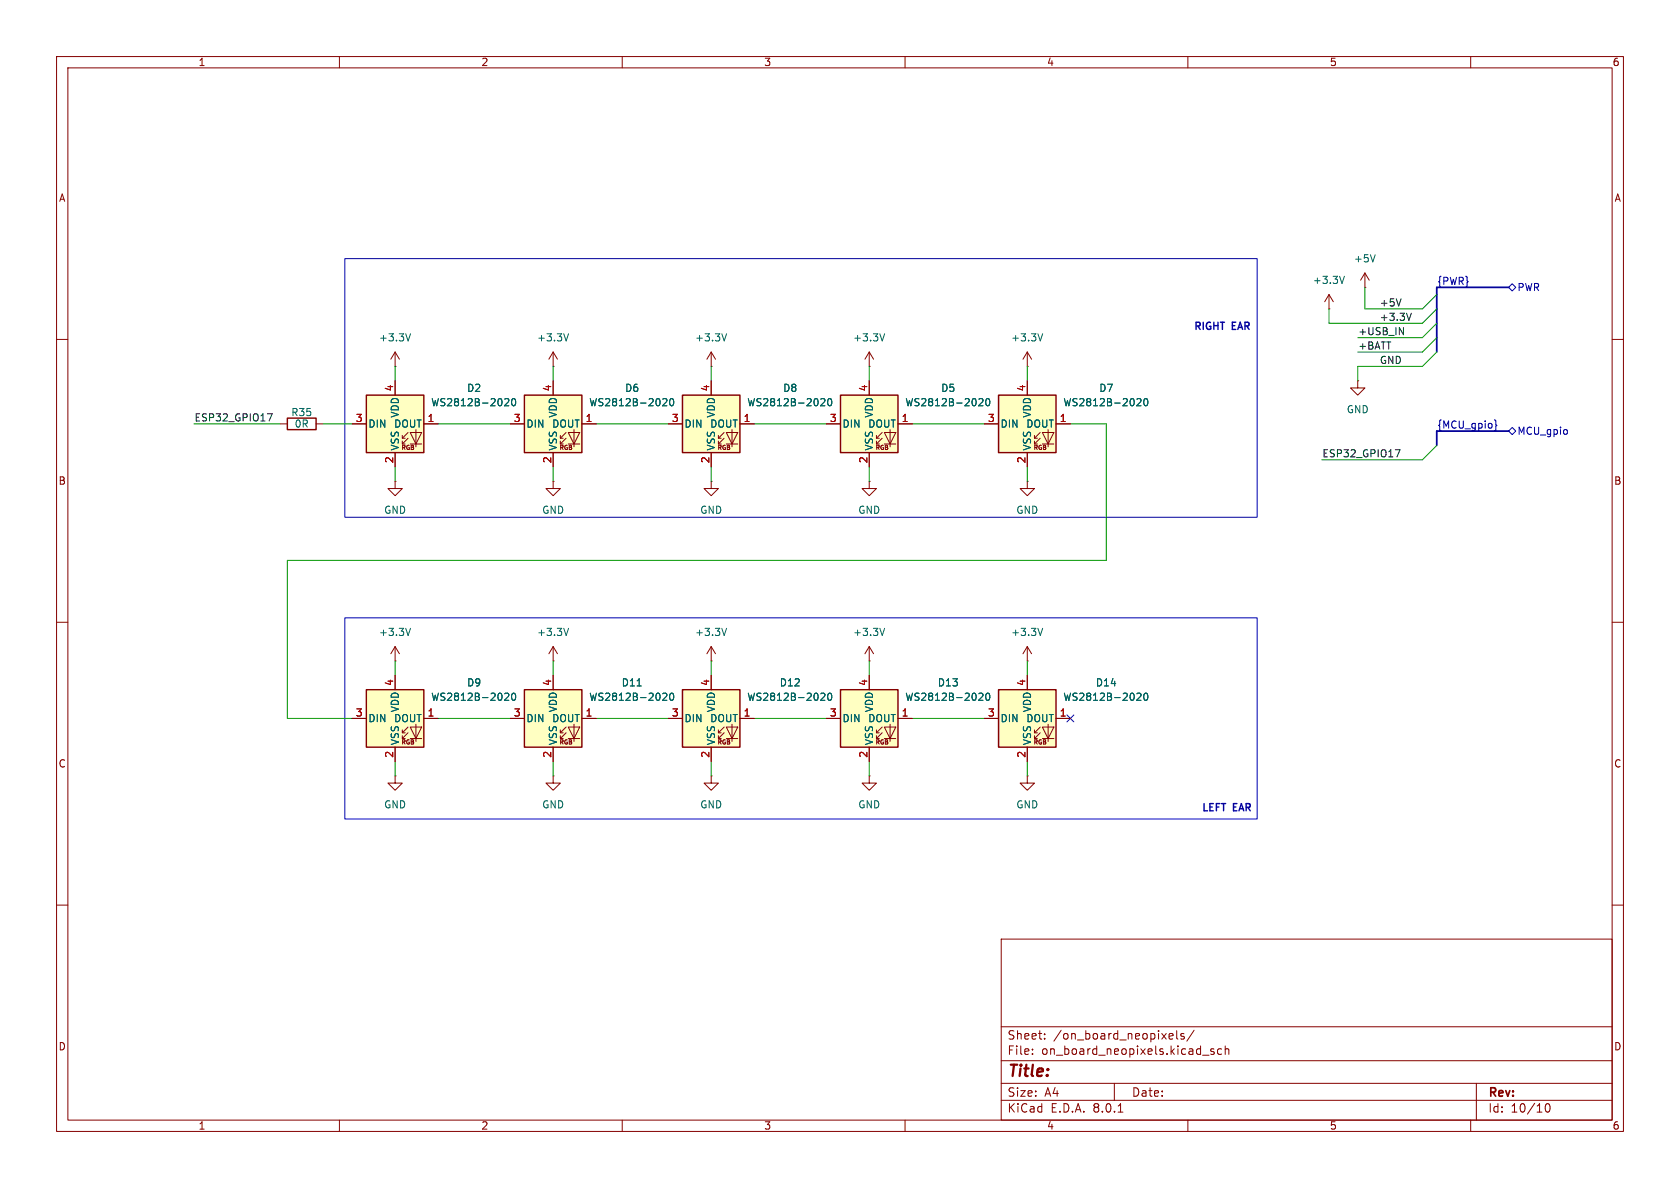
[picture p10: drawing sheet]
(kicad_sch
 (version 20231120)
 (generator "eeschema")
 (generator_version "8.0")
 (paper "A4")
 (lib_symbols
  (symbol "Device:R"
   (pin_numbers hide)
   (pin_names
    (offset 0)) (exclude_from_sim no) (in_bom yes) (on_board yes)
   (property "Reference" "R" (at 2.032 0 90) (effects (font (size 1.27 1.27))))
   (property "Value" "R" (at 0 0 90) (effects (font (size 1.27 1.27))))
   (property "Footprint" "" (at -1.778 0 90) (effects (font (size 1.27 1.27)) (hide yes)))
   (property "Datasheet" "~" (at 0 0 0) (effects (font (size 1.27 1.27)) (hide yes)))
   (property "Description" "Resistor" (at 0 0 0) (effects (font (size 1.27 1.27)) (hide yes)))
   (symbol "R_0_1"
    (rectangle (start -1.016 -2.54) (end 1.016 2.54) (stroke (width 0.254) (type default)) (fill (type none))))
   (symbol "R_1_1"
    (pin passive line (at 0 3.81 270) (length 1.27) (name "~" (effects (font (size 1.27 1.27)))) (number "1" (effects (font (size 1.27 1.27)))))
    (pin passive line (at 0 -3.81 90) (length 1.27) (name "~" (effects (font (size 1.27 1.27)))) (number "2" (effects (font (size 1.27 1.27)))))))
  (symbol "LED:WS2812B-2020"
   (pin_names
    (offset 0.254)) (exclude_from_sim no) (in_bom yes) (on_board yes)
   (property "Reference" "D" (at 5.08 5.715 0) (effects (font (size 1.27 1.27)) (justify right bottom)))
   (property "Value" "WS2812B-2020" (at 1.27 -5.715 0) (effects (font (size 1.27 1.27)) (justify left top)))
   (property "Footprint" "LED_SMD:LED_WS2812B-2020_PLCC4_2.0x2.0mm" (at 1.27 -7.62 0) (effects (font (size 1.27 1.27)) (justify left top) (hide yes)))
   (property "Datasheet" "https://cdn-shop.adafruit.com/product-files/4684/4684_WS2812B-2020_V1.3_EN.pdf" (at 2.54 -9.525 0) (effects (font (size 1.27 1.27)) (justify left top) (hide yes)))
   (property "Description" "RGB LED with integrated controller, 2.0 x 2.0 mm, 12 mA" (at 0 0 0) (effects (font (size 1.27 1.27)) (hide yes)))
   (symbol "WS2812B-2020_0_0"
    (text "RGB" (at 2.286 -4.191 0) (effects (font (size 0.762 0.762)))))
   (symbol "WS2812B-2020_0_1"
    (polyline (pts (xy 1.27 -3.556) (xy 1.778 -3.556)) (stroke (width 0) (type default)) (fill (type none)))
    (polyline (pts (xy 1.27 -2.54) (xy 1.778 -2.54)) (stroke (width 0) (type default)) (fill (type none)))
    (polyline (pts (xy 4.699 -3.556) (xy 2.667 -3.556)) (stroke (width 0) (type default)) (fill (type none)))
    (polyline (pts (xy 2.286 -2.54) (xy 1.27 -3.556) (xy 1.27 -3.048)) (stroke (width 0) (type default)) (fill (type none)))
    (polyline (pts (xy 2.286 -1.524) (xy 1.27 -2.54) (xy 1.27 -2.032)) (stroke (width 0) (type default)) (fill (type none)))
    (polyline (pts (xy 3.683 -1.016) (xy 3.683 -3.556) (xy 3.683 -4.064)) (stroke (width 0) (type default)) (fill (type none)))
    (polyline (pts (xy 4.699 -1.524) (xy 2.667 -1.524) (xy 3.683 -3.556) (xy 4.699 -1.524)) (stroke (width 0) (type default)) (fill (type none)))
    (rectangle (start 5.08 5.08) (end -5.08 -5.08) (stroke (width 0.254) (type default)) (fill (type background))))
   (symbol "WS2812B-2020_1_1"
    (pin output line (at 7.62 0 180) (length 2.54) (name "DOUT" (effects (font (size 1.27 1.27)))) (number "1" (effects (font (size 1.27 1.27)))))
    (pin power_in line (at 0 -7.62 90) (length 2.54) (name "VSS" (effects (font (size 1.27 1.27)))) (number "2" (effects (font (size 1.27 1.27)))))
    (pin input line (at -7.62 0 0) (length 2.54) (name "DIN" (effects (font (size 1.27 1.27)))) (number "3" (effects (font (size 1.27 1.27)))))
    (pin power_in line (at 0 7.62 270) (length 2.54) (name "VDD" (effects (font (size 1.27 1.27)))) (number "4" (effects (font (size 1.27 1.27)))))))
  (symbol "power:+3.3V"
   (power)
   (pin_numbers hide)
   (pin_names
    (offset 0) hide) (exclude_from_sim no) (in_bom yes) (on_board yes)
   (property "Reference" "#PWR" (at 0 -3.81 0) (effects (font (size 1.27 1.27)) (hide yes)))
   (property "Value" "+3.3V" (at 0 3.556 0) (effects (font (size 1.27 1.27))))
   (property "Footprint" "" (at 0 0 0) (effects (font (size 1.27 1.27)) (hide yes)))
   (property "Datasheet" "" (at 0 0 0) (effects (font (size 1.27 1.27)) (hide yes)))
   (property "Description" "Power symbol creates a global label with name \"+3.3V\"" (at 0 0 0) (effects (font (size 1.27 1.27)) (hide yes)))
   (symbol "+3.3V_0_1"
    (polyline (pts (xy -0.762 1.27) (xy 0 2.54)) (stroke (width 0) (type default)) (fill (type none)))
    (polyline (pts (xy 0 0) (xy 0 2.54)) (stroke (width 0) (type default)) (fill (type none)))
    (polyline (pts (xy 0 2.54) (xy 0.762 1.27)) (stroke (width 0) (type default)) (fill (type none))))
   (symbol "+3.3V_1_1"
    (pin power_in line (at 0 0 90) (length 0) (name "~" (effects (font (size 1.27 1.27)))) (number "1" (effects (font (size 1.27 1.27)))))))
  (symbol "power:+5V"
   (power)
   (pin_numbers hide)
   (pin_names
    (offset 0) hide) (exclude_from_sim no) (in_bom yes) (on_board yes)
   (property "Reference" "#PWR" (at 0 -3.81 0) (effects (font (size 1.27 1.27)) (hide yes)))
   (property "Value" "+5V" (at 0 3.556 0) (effects (font (size 1.27 1.27))))
   (property "Footprint" "" (at 0 0 0) (effects (font (size 1.27 1.27)) (hide yes)))
   (property "Datasheet" "" (at 0 0 0) (effects (font (size 1.27 1.27)) (hide yes)))
   (property "Description" "Power symbol creates a global label with name \"+5V\"" (at 0 0 0) (effects (font (size 1.27 1.27)) (hide yes)))
   (symbol "+5V_0_1"
    (polyline (pts (xy -0.762 1.27) (xy 0 2.54)) (stroke (width 0) (type default)) (fill (type none)))
    (polyline (pts (xy 0 0) (xy 0 2.54)) (stroke (width 0) (type default)) (fill (type none)))
    (polyline (pts (xy 0 2.54) (xy 0.762 1.27)) (stroke (width 0) (type default)) (fill (type none))))
   (symbol "+5V_1_1"
    (pin power_in line (at 0 0 90) (length 0) (name "~" (effects (font (size 1.27 1.27)))) (number "1" (effects (font (size 1.27 1.27)))))))
  (symbol "power:GND"
   (power)
   (pin_numbers hide)
   (pin_names
    (offset 0) hide) (exclude_from_sim no) (in_bom yes) (on_board yes)
   (property "Reference" "#PWR" (at 0 -6.35 0) (effects (font (size 1.27 1.27)) (hide yes)))
   (property "Value" "GND" (at 0 -3.81 0) (effects (font (size 1.27 1.27))))
   (property "Footprint" "" (at 0 0 0) (effects (font (size 1.27 1.27)) (hide yes)))
   (property "Datasheet" "" (at 0 0 0) (effects (font (size 1.27 1.27)) (hide yes)))
   (property "Description" "Power symbol creates a global label with name \"GND\" , ground" (at 0 0 0) (effects (font (size 1.27 1.27)) (hide yes)))
   (symbol "GND_0_1"
    (polyline (pts (xy 0 0) (xy 0 -1.27) (xy 1.27 -1.27) (xy 0 -2.54) (xy -1.27 -1.27) (xy 0 -1.27)) (stroke (width 0) (type default)) (fill (type none))))
   (symbol "GND_1_1"
    (pin power_in line (at 0 0 270) (length 0) (name "~" (effects (font (size 1.27 1.27)))) (number "1" (effects (font (size 1.27 1.27))))))))
 (no_connect
  (at 189.23 127))
 (bus_entry
  (at 254 57.15)
  (size -2.54 2.54)
  (stroke (width 0) (type default)))
 (bus_entry
  (at 254 54.61)
  (size -2.54 2.54)
  (stroke (width 0) (type default)))
 (bus_entry
  (at 254 78.74)
  (size -2.54 2.54)
  (stroke (width 0) (type default)))
 (bus_entry
  (at 254 59.69)
  (size -2.54 2.54)
  (stroke (width 0) (type default)))
 (bus_entry
  (at 254 52.07)
  (size -2.54 2.54)
  (stroke (width 0) (type default)))
 (bus_entry
  (at 254 62.23)
  (size -2.54 2.54)
  (stroke (width 0) (type default)))
 (wire
  (pts (xy 97.79 134.62) (xy 97.79 137.16))
  (stroke (width 0) (type default)))
 (bus
  (pts (xy 254 59.69) (xy 254 62.23))
  (stroke (width 0) (type default)))
 (wire
  (pts (xy 234.95 54.61) (xy 234.95 57.15))
  (stroke (width 0) (type default)))
 (wire
  (pts (xy 153.67 64.77) (xy 153.67 67.31))
  (stroke (width 0) (type default)))
 (wire
  (pts (xy 77.47 74.93) (xy 90.17 74.93))
  (stroke (width 0) (type default)))
 (wire
  (pts (xy 97.79 116.84) (xy 97.79 119.38))
  (stroke (width 0) (type default)))
 (wire
  (pts (xy 77.47 127) (xy 90.17 127))
  (stroke (width 0) (type default)))
 (bus
  (pts (xy 254 50.8) (xy 254 52.07))
  (stroke (width 0) (type default)))
 (wire
  (pts (xy 161.29 127) (xy 173.99 127))
  (stroke (width 0) (type default)))
 (wire
  (pts (xy 133.35 127) (xy 146.05 127))
  (stroke (width 0) (type default)))
 (wire
  (pts (xy 153.67 82.55) (xy 153.67 85.09))
  (stroke (width 0) (type default)))
 (wire
  (pts (xy 240.03 62.23) (xy 251.46 62.23))
  (stroke (width 0) (type default)))
 (wire
  (pts (xy 241.3 50.8) (xy 241.3 54.61))
  (stroke (width 0) (type default)))
 (wire
  (pts (xy 181.61 116.84) (xy 181.61 119.38))
  (stroke (width 0) (type default)))
 (wire
  (pts (xy 97.79 64.77) (xy 97.79 67.31))
  (stroke (width 0) (type default)))
 (wire
  (pts (xy 241.3 54.61) (xy 251.46 54.61))
  (stroke (width 0) (type default)))
 (wire
  (pts (xy 50.8 99.06) (xy 50.8 127))
  (stroke (width 0) (type default)))
 (wire
  (pts (xy 125.73 82.55) (xy 125.73 85.09))
  (stroke (width 0) (type default)))
 (wire
  (pts (xy 57.15 74.93) (xy 62.23 74.93))
  (stroke (width 0) (type default)))
 (wire
  (pts (xy 125.73 134.62) (xy 125.73 137.16))
  (stroke (width 0) (type default)))
 (wire
  (pts (xy 240.03 59.69) (xy 251.46 59.69))
  (stroke (width 0) (type default)))
 (bus
  (pts (xy 254 52.07) (xy 254 54.61))
  (stroke (width 0) (type default)))
 (wire
  (pts (xy 153.67 116.84) (xy 153.67 119.38))
  (stroke (width 0) (type default)))
 (wire
  (pts (xy 240.03 67.31) (xy 240.03 64.77))
  (stroke (width 0) (type default)))
 (wire
  (pts (xy 69.85 64.77) (xy 69.85 67.31))
  (stroke (width 0) (type default)))
 (wire
  (pts (xy 161.29 74.93) (xy 173.99 74.93))
  (stroke (width 0) (type default)))
 (wire
  (pts (xy 105.41 127) (xy 118.11 127))
  (stroke (width 0) (type default)))
 (wire
  (pts (xy 195.58 99.06) (xy 195.58 74.93))
  (stroke (width 0) (type default)))
 (wire
  (pts (xy 69.85 134.62) (xy 69.85 137.16))
  (stroke (width 0) (type default)))
 (wire
  (pts (xy 234.95 57.15) (xy 251.46 57.15))
  (stroke (width 0) (type default)))
 (bus
  (pts (xy 266.7 50.8) (xy 254 50.8))
  (stroke (width 0) (type default)))
 (bus
  (pts (xy 254 54.61) (xy 254 57.15))
  (stroke (width 0) (type default)))
 (wire
  (pts (xy 240.03 64.77) (xy 251.46 64.77))
  (stroke (width 0) (type default)))
 (bus
  (pts (xy 254 76.2) (xy 254 78.74))
  (stroke (width 0) (type default)))
 (wire
  (pts (xy 133.35 74.93) (xy 146.05 74.93))
  (stroke (width 0) (type default)))
 (bus
  (pts (xy 254 57.15) (xy 254 59.69))
  (stroke (width 0) (type default)))
 (wire
  (pts (xy 97.79 82.55) (xy 97.79 85.09))
  (stroke (width 0) (type default)))
 (wire
  (pts (xy 181.61 134.62) (xy 181.61 137.16))
  (stroke (width 0) (type default)))
 (wire
  (pts (xy 50.8 127) (xy 62.23 127))
  (stroke (width 0) (type default)))
 (wire
  (pts (xy 181.61 64.77) (xy 181.61 67.31))
  (stroke (width 0) (type default)))
 (wire
  (pts (xy 153.67 134.62) (xy 153.67 137.16))
  (stroke (width 0) (type default)))
 (wire
  (pts (xy 195.58 74.93) (xy 189.23 74.93))
  (stroke (width 0) (type default)))
 (bus
  (pts (xy 266.7 76.2) (xy 254 76.2))
  (stroke (width 0) (type default)))
 (wire
  (pts (xy 125.73 116.84) (xy 125.73 119.38))
  (stroke (width 0) (type default)))
 (wire
  (pts (xy 50.8 99.06) (xy 195.58 99.06))
  (stroke (width 0) (type default)))
 (wire
  (pts (xy 105.41 74.93) (xy 118.11 74.93))
  (stroke (width 0) (type default)))
 (wire
  (pts (xy 34.29 74.93) (xy 49.53 74.93))
  (stroke (width 0) (type default)))
 (wire
  (pts (xy 125.73 64.77) (xy 125.73 67.31))
  (stroke (width 0) (type default)))
 (wire
  (pts (xy 69.85 82.55) (xy 69.85 85.09))
  (stroke (width 0) (type default)))
 (wire
  (pts (xy 181.61 82.55) (xy 181.61 85.09))
  (stroke (width 0) (type default)))
 (wire
  (pts (xy 69.85 116.84) (xy 69.85 119.38))
  (stroke (width 0) (type default)))
 (wire
  (pts (xy 233.68 81.28) (xy 251.46 81.28))
  (stroke (width 0) (type default)))
 (rectangle
  (start 60.96 109.22)
  (end 222.25 144.78)
  (stroke (width 0) (type default))
  (fill (type none)))
 (rectangle
  (start 60.96 45.72)
  (end 222.25 91.44)
  (stroke (width 0) (type default))
  (fill (type none)))
 (text "RIGHT EAR"
  (exclude_from_sim no)
  (at 221.234 57.912 0)
  (effects (font (size 1.27 1.27) (thickness 0.254)
    (bold yes)) (justify right)))
 (text "LEFT EAR"
  (exclude_from_sim no)
  (at 216.916 143.002 0)
  (effects (font (size 1.27 1.27) (thickness 0.254)
    (bold yes))))
 (label "+USB_IN"
  (at 240.03 59.69 0)
  (fields_autoplaced yes)
  (effects (font (size 1.27 1.27)) (justify left bottom)))
 (label "{MCU_gpio}"
  (at 254 76.2 0)
  (fields_autoplaced yes)
  (effects (font (size 1.27 1.27)) (justify left bottom)))
 (label "+BATT"
  (at 240.03 62.23 0)
  (fields_autoplaced yes)
  (effects (font (size 1.27 1.27)) (justify left bottom)))
 (label "ESP32_GPIO17"
  (at 233.68 81.28 0)
  (fields_autoplaced yes)
  (effects (font (size 1.27 1.27)) (justify left bottom)))
 (label "{PWR}"
  (at 254 50.8 0)
  (fields_autoplaced yes)
  (effects (font (size 1.27 1.27)) (justify left bottom)))
 (label "+5V"
  (at 243.84 54.61 0)
  (fields_autoplaced yes)
  (effects (font (size 1.27 1.27)) (justify left bottom)))
 (label "ESP32_GPIO17"
  (at 34.29 74.93 0)
  (fields_autoplaced yes)
  (effects (font (size 1.27 1.27)) (justify left bottom)))
 (label "+3.3V"
  (at 243.84 57.15 0)
  (fields_autoplaced yes)
  (effects (font (size 1.27 1.27)) (justify left bottom)))
 (label "GND"
  (at 243.84 64.77 0)
  (fields_autoplaced yes)
  (effects (font (size 1.27 1.27)) (justify left bottom)))
 (hierarchical_label "MCU_gpio"
  (shape bidirectional)
  (at 266.7 76.2 0)
  (fields_autoplaced yes)
  (effects (font (size 1.27 1.27)) (justify left)))
 (hierarchical_label "PWR"
  (shape bidirectional)
  (at 266.7 50.8 0)
  (fields_autoplaced yes)
  (effects (font (size 1.27 1.27)) (justify left)))
 (symbol
  (lib_id "power:+3.3V")
  (at 125.73 64.77 0)
  (unit 1)
  (exclude_from_sim no)
  (in_bom yes)
  (on_board yes)
  (dnp no)
  (fields_autoplaced yes)
  (property "Reference" "#PWR092" (at 125.73 68.58 0) (effects (font (size 1.27 1.27)) (hide yes)))
  (property "Value" "+3.3V" (at 125.73 59.69 0) (effects (font (size 1.27 1.27))))
  (property "Footprint" "" (at 125.73 64.77 0) (effects (font (size 1.27 1.27)) (hide yes)))
  (property "Datasheet" "" (at 125.73 64.77 0) (effects (font (size 1.27 1.27)) (hide yes)))
  (property "Description" "Power symbol creates a global label with name \"+3.3V\"" (at 125.73 64.77 0) (effects (font (size 1.27 1.27)) (hide yes)))
  (pin "1"))
 (symbol
  (lib_id "Device:R")
  (at 53.34 74.93 90)
  (unit 1)
  (exclude_from_sim no)
  (in_bom yes)
  (on_board yes)
  (dnp no)
  (property "Reference" "R35" (at 53.34 72.898 90) (effects (font (size 1.27 1.27))))
  (property "Value" "0R" (at 53.34 74.93 90) (effects (font (size 1.27 1.27))))
  (property "Footprint" "Resistor_SMD:R_0603_1608Metric_Pad0.98x0.95mm_HandSolder" (at 53.34 76.708 90) (effects (font (size 1.27 1.27)) (hide yes)))
  (property "Datasheet" "https://www.lcsc.com/datasheet/lcsc_datasheet_2304140030_YAGEO-AC0603FR-070RL_C116699.pdf" (at 53.34 74.93 0) (effects (font (size 1.27 1.27)) (hide yes)))
  (property "Description" "Resistor" (at 53.34 74.93 0) (effects (font (size 1.27 1.27)) (hide yes)))
  (property "MF" "YAGEO" (at 53.34 74.93 0) (effects (font (size 1.27 1.27)) (hide yes)))
  (property "MF PN" "AC0603FR-070RL" (at 53.34 74.93 0) (effects (font (size 1.27 1.27)) (hide yes)))
  (property "Vendor" "LCSC" (at 53.34 74.93 0) (effects (font (size 1.27 1.27)) (hide yes)))
  (property "LCSC Part #" "C116699" (at 53.34 74.93 0) (effects (font (size 1.27 1.27)) (hide yes)))
  (pin "2")
  (pin "1"))
 (symbol
  (lib_id "power:GND")
  (at 125.73 137.16 0)
  (unit 1)
  (exclude_from_sim no)
  (in_bom yes)
  (on_board yes)
  (dnp no)
  (fields_autoplaced yes)
  (property "Reference" "#PWR088" (at 125.73 143.51 0) (effects (font (size 1.27 1.27)) (hide yes)))
  (property "Value" "GND" (at 125.73 142.24 0) (effects (font (size 1.27 1.27))))
  (property "Footprint" "" (at 125.73 137.16 0) (effects (font (size 1.27 1.27)) (hide yes)))
  (property "Datasheet" "" (at 125.73 137.16 0) (effects (font (size 1.27 1.27)) (hide yes)))
  (property "Description" "" (at 125.73 137.16 0) (effects (font (size 1.27 1.27)) (hide yes)))
  (pin "1"))
 (symbol
  (lib_id "LED:WS2812B-2020")
  (at 69.85 127 0)
  (unit 1)
  (exclude_from_sim no)
  (in_bom yes)
  (on_board yes)
  (dnp no)
  (fields_autoplaced yes)
  (property "Reference" "D9" (at 83.82 120.6814 0) (effects (font (size 1.27 1.27))))
  (property "Value" "WS2812B-2020" (at 83.82 123.2214 0) (effects (font (size 1.27 1.27))))
  (property "Footprint" "LED_SMD:LED_WS2812B-2020_PLCC4_2.0x2.0mm" (at 71.12 134.62 0) (effects (font (size 1.27 1.27)) (justify left top) (hide yes)))
  (property "Datasheet" "https://cdn-shop.adafruit.com/product-files/4684/4684_WS2812B-2020_V1.3_EN.pdf" (at 72.39 136.525 0) (effects (font (size 1.27 1.27)) (justify left top) (hide yes)))
  (property "Description" "RGB LED with integrated controller, 2.0 x 2.0 mm, 12 mA" (at 69.85 127 0) (effects (font (size 1.27 1.27)) (hide yes)))
  (property "LCSC Part #" "C965555" (at 69.85 127 0) (effects (font (size 1.27 1.27)) (hide yes)))
  (property "MF" "Worldsemi" (at 69.85 127 0) (effects (font (size 1.27 1.27)) (hide yes)))
  (property "MF PN" "WS2812B-2020" (at 69.85 127 0) (effects (font (size 1.27 1.27)) (hide yes)))
  (property "Vendor" "LCSC" (at 69.85 127 0) (effects (font (size 1.27 1.27)) (hide yes)))
  (pin "2")
  (pin "4")
  (pin "1")
  (pin "3"))
 (symbol
  (lib_id "power:+3.3V")
  (at 153.67 64.77 0)
  (unit 1)
  (exclude_from_sim no)
  (in_bom yes)
  (on_board yes)
  (dnp no)
  (fields_autoplaced yes)
  (property "Reference" "#PWR0103" (at 153.67 68.58 0) (effects (font (size 1.27 1.27)) (hide yes)))
  (property "Value" "+3.3V" (at 153.67 59.69 0) (effects (font (size 1.27 1.27))))
  (property "Footprint" "" (at 153.67 64.77 0) (effects (font (size 1.27 1.27)) (hide yes)))
  (property "Datasheet" "" (at 153.67 64.77 0) (effects (font (size 1.27 1.27)) (hide yes)))
  (property "Description" "Power symbol creates a global label with name \"+3.3V\"" (at 153.67 64.77 0) (effects (font (size 1.27 1.27)) (hide yes)))
  (pin "1"))
 (symbol
  (lib_id "LED:WS2812B-2020")
  (at 97.79 74.93 0)
  (unit 1)
  (exclude_from_sim no)
  (in_bom yes)
  (on_board yes)
  (dnp no)
  (fields_autoplaced yes)
  (property "Reference" "D6" (at 111.76 68.6114 0) (effects (font (size 1.27 1.27))))
  (property "Value" "WS2812B-2020" (at 111.76 71.1514 0) (effects (font (size 1.27 1.27))))
  (property "Footprint" "LED_SMD:LED_WS2812B-2020_PLCC4_2.0x2.0mm" (at 99.06 82.55 0) (effects (font (size 1.27 1.27)) (justify left top) (hide yes)))
  (property "Datasheet" "https://cdn-shop.adafruit.com/product-files/4684/4684_WS2812B-2020_V1.3_EN.pdf" (at 100.33 84.455 0) (effects (font (size 1.27 1.27)) (justify left top) (hide yes)))
  (property "Description" "RGB LED with integrated controller, 2.0 x 2.0 mm, 12 mA" (at 97.79 74.93 0) (effects (font (size 1.27 1.27)) (hide yes)))
  (property "LCSC Part #" "C965555" (at 97.79 74.93 0) (effects (font (size 1.27 1.27)) (hide yes)))
  (property "MF" "Worldsemi" (at 97.79 74.93 0) (effects (font (size 1.27 1.27)) (hide yes)))
  (property "MF PN" "WS2812B-2020" (at 97.79 74.93 0) (effects (font (size 1.27 1.27)) (hide yes)))
  (property "Vendor" "LCSC" (at 97.79 74.93 0) (effects (font (size 1.27 1.27)) (hide yes)))
  (pin "2")
  (pin "4")
  (pin "1")
  (pin "3"))
 (symbol
  (lib_id "power:+3.3V")
  (at 153.67 116.84 0)
  (unit 1)
  (exclude_from_sim no)
  (in_bom yes)
  (on_board yes)
  (dnp no)
  (fields_autoplaced yes)
  (property "Reference" "#PWR0101" (at 153.67 120.65 0) (effects (font (size 1.27 1.27)) (hide yes)))
  (property "Value" "+3.3V" (at 153.67 111.76 0) (effects (font (size 1.27 1.27))))
  (property "Footprint" "" (at 153.67 116.84 0) (effects (font (size 1.27 1.27)) (hide yes)))
  (property "Datasheet" "" (at 153.67 116.84 0) (effects (font (size 1.27 1.27)) (hide yes)))
  (property "Description" "Power symbol creates a global label with name \"+3.3V\"" (at 153.67 116.84 0) (effects (font (size 1.27 1.27)) (hide yes)))
  (pin "1"))
 (symbol
  (lib_id "power:+3.3V")
  (at 69.85 64.77 0)
  (unit 1)
  (exclude_from_sim no)
  (in_bom yes)
  (on_board yes)
  (dnp no)
  (fields_autoplaced yes)
  (property "Reference" "#PWR025" (at 69.85 68.58 0) (effects (font (size 1.27 1.27)) (hide yes)))
  (property "Value" "+3.3V" (at 69.85 59.69 0) (effects (font (size 1.27 1.27))))
  (property "Footprint" "" (at 69.85 64.77 0) (effects (font (size 1.27 1.27)) (hide yes)))
  (property "Datasheet" "" (at 69.85 64.77 0) (effects (font (size 1.27 1.27)) (hide yes)))
  (property "Description" "Power symbol creates a global label with name \"+3.3V\"" (at 69.85 64.77 0) (effects (font (size 1.27 1.27)) (hide yes)))
  (pin "1"))
 (symbol
  (lib_id "LED:WS2812B-2020")
  (at 181.61 127 0)
  (unit 1)
  (exclude_from_sim no)
  (in_bom yes)
  (on_board yes)
  (dnp no)
  (fields_autoplaced yes)
  (property "Reference" "D14" (at 195.58 120.6814 0) (effects (font (size 1.27 1.27))))
  (property "Value" "WS2812B-2020" (at 195.58 123.2214 0) (effects (font (size 1.27 1.27))))
  (property "Footprint" "LED_SMD:LED_WS2812B-2020_PLCC4_2.0x2.0mm" (at 182.88 134.62 0) (effects (font (size 1.27 1.27)) (justify left top) (hide yes)))
  (property "Datasheet" "https://cdn-shop.adafruit.com/product-files/4684/4684_WS2812B-2020_V1.3_EN.pdf" (at 184.15 136.525 0) (effects (font (size 1.27 1.27)) (justify left top) (hide yes)))
  (property "Description" "RGB LED with integrated controller, 2.0 x 2.0 mm, 12 mA" (at 181.61 127 0) (effects (font (size 1.27 1.27)) (hide yes)))
  (property "LCSC Part #" "C965555" (at 181.61 127 0) (effects (font (size 1.27 1.27)) (hide yes)))
  (property "MF" "Worldsemi" (at 181.61 127 0) (effects (font (size 1.27 1.27)) (hide yes)))
  (property "MF PN" "WS2812B-2020" (at 181.61 127 0) (effects (font (size 1.27 1.27)) (hide yes)))
  (property "Vendor" "LCSC" (at 181.61 127 0) (effects (font (size 1.27 1.27)) (hide yes)))
  (pin "2")
  (pin "4")
  (pin "1")
  (pin "3"))
 (symbol
  (lib_id "LED:WS2812B-2020")
  (at 125.73 74.93 0)
  (unit 1)
  (exclude_from_sim no)
  (in_bom yes)
  (on_board yes)
  (dnp no)
  (fields_autoplaced yes)
  (property "Reference" "D8" (at 139.7 68.6114 0) (effects (font (size 1.27 1.27))))
  (property "Value" "WS2812B-2020" (at 139.7 71.1514 0) (effects (font (size 1.27 1.27))))
  (property "Footprint" "LED_SMD:LED_WS2812B-2020_PLCC4_2.0x2.0mm" (at 127 82.55 0) (effects (font (size 1.27 1.27)) (justify left top) (hide yes)))
  (property "Datasheet" "https://cdn-shop.adafruit.com/product-files/4684/4684_WS2812B-2020_V1.3_EN.pdf" (at 128.27 84.455 0) (effects (font (size 1.27 1.27)) (justify left top) (hide yes)))
  (property "Description" "RGB LED with integrated controller, 2.0 x 2.0 mm, 12 mA" (at 125.73 74.93 0) (effects (font (size 1.27 1.27)) (hide yes)))
  (property "LCSC Part #" "C965555" (at 125.73 74.93 0) (effects (font (size 1.27 1.27)) (hide yes)))
  (property "MF" "Worldsemi" (at 125.73 74.93 0) (effects (font (size 1.27 1.27)) (hide yes)))
  (property "MF PN" "WS2812B-2020" (at 125.73 74.93 0) (effects (font (size 1.27 1.27)) (hide yes)))
  (property "Vendor" "LCSC" (at 125.73 74.93 0) (effects (font (size 1.27 1.27)) (hide yes)))
  (pin "2")
  (pin "4")
  (pin "1")
  (pin "3"))
 (symbol
  (lib_id "power:+3.3V")
  (at 69.85 116.84 0)
  (unit 1)
  (exclude_from_sim no)
  (in_bom yes)
  (on_board yes)
  (dnp no)
  (fields_autoplaced yes)
  (property "Reference" "#PWR095" (at 69.85 120.65 0) (effects (font (size 1.27 1.27)) (hide yes)))
  (property "Value" "+3.3V" (at 69.85 111.76 0) (effects (font (size 1.27 1.27))))
  (property "Footprint" "" (at 69.85 116.84 0) (effects (font (size 1.27 1.27)) (hide yes)))
  (property "Datasheet" "" (at 69.85 116.84 0) (effects (font (size 1.27 1.27)) (hide yes)))
  (property "Description" "Power symbol creates a global label with name \"+3.3V\"" (at 69.85 116.84 0) (effects (font (size 1.27 1.27)) (hide yes)))
  (pin "1"))
 (symbol
  (lib_id "power:GND")
  (at 240.03 67.31 0)
  (unit 1)
  (exclude_from_sim no)
  (in_bom yes)
  (on_board yes)
  (dnp no)
  (fields_autoplaced yes)
  (property "Reference" "#PWR083" (at 240.03 73.66 0) (effects (font (size 1.27 1.27)) (hide yes)))
  (property "Value" "GND" (at 240.03 72.39 0) (effects (font (size 1.27 1.27))))
  (property "Footprint" "" (at 240.03 67.31 0) (effects (font (size 1.27 1.27)) (hide yes)))
  (property "Datasheet" "" (at 240.03 67.31 0) (effects (font (size 1.27 1.27)) (hide yes)))
  (property "Description" "" (at 240.03 67.31 0) (effects (font (size 1.27 1.27)) (hide yes)))
  (pin "1"))
 (symbol
  (lib_id "power:+3.3V")
  (at 125.73 116.84 0)
  (unit 1)
  (exclude_from_sim no)
  (in_bom yes)
  (on_board yes)
  (dnp no)
  (fields_autoplaced yes)
  (property "Reference" "#PWR093" (at 125.73 120.65 0) (effects (font (size 1.27 1.27)) (hide yes)))
  (property "Value" "+3.3V" (at 125.73 111.76 0) (effects (font (size 1.27 1.27))))
  (property "Footprint" "" (at 125.73 116.84 0) (effects (font (size 1.27 1.27)) (hide yes)))
  (property "Datasheet" "" (at 125.73 116.84 0) (effects (font (size 1.27 1.27)) (hide yes)))
  (property "Description" "Power symbol creates a global label with name \"+3.3V\"" (at 125.73 116.84 0) (effects (font (size 1.27 1.27)) (hide yes)))
  (pin "1"))
 (symbol
  (lib_id "power:+3.3V")
  (at 181.61 64.77 0)
  (unit 1)
  (exclude_from_sim no)
  (in_bom yes)
  (on_board yes)
  (dnp no)
  (fields_autoplaced yes)
  (property "Reference" "#PWR0104" (at 181.61 68.58 0) (effects (font (size 1.27 1.27)) (hide yes)))
  (property "Value" "+3.3V" (at 181.61 59.69 0) (effects (font (size 1.27 1.27))))
  (property "Footprint" "" (at 181.61 64.77 0) (effects (font (size 1.27 1.27)) (hide yes)))
  (property "Datasheet" "" (at 181.61 64.77 0) (effects (font (size 1.27 1.27)) (hide yes)))
  (property "Description" "Power symbol creates a global label with name \"+3.3V\"" (at 181.61 64.77 0) (effects (font (size 1.27 1.27)) (hide yes)))
  (pin "1"))
 (symbol
  (lib_id "power:GND")
  (at 181.61 85.09 0)
  (unit 1)
  (exclude_from_sim no)
  (in_bom yes)
  (on_board yes)
  (dnp no)
  (fields_autoplaced yes)
  (property "Reference" "#PWR097" (at 181.61 91.44 0) (effects (font (size 1.27 1.27)) (hide yes)))
  (property "Value" "GND" (at 181.61 90.17 0) (effects (font (size 1.27 1.27))))
  (property "Footprint" "" (at 181.61 85.09 0) (effects (font (size 1.27 1.27)) (hide yes)))
  (property "Datasheet" "" (at 181.61 85.09 0) (effects (font (size 1.27 1.27)) (hide yes)))
  (property "Description" "" (at 181.61 85.09 0) (effects (font (size 1.27 1.27)) (hide yes)))
  (pin "1"))
 (symbol
  (lib_id "power:GND")
  (at 97.79 85.09 0)
  (unit 1)
  (exclude_from_sim no)
  (in_bom yes)
  (on_board yes)
  (dnp no)
  (fields_autoplaced yes)
  (property "Reference" "#PWR086" (at 97.79 91.44 0) (effects (font (size 1.27 1.27)) (hide yes)))
  (property "Value" "GND" (at 97.79 90.17 0) (effects (font (size 1.27 1.27))))
  (property "Footprint" "" (at 97.79 85.09 0) (effects (font (size 1.27 1.27)) (hide yes)))
  (property "Datasheet" "" (at 97.79 85.09 0) (effects (font (size 1.27 1.27)) (hide yes)))
  (property "Description" "" (at 97.79 85.09 0) (effects (font (size 1.27 1.27)) (hide yes)))
  (pin "1"))
 (symbol
  (lib_id "power:GND")
  (at 97.79 137.16 0)
  (unit 1)
  (exclude_from_sim no)
  (in_bom yes)
  (on_board yes)
  (dnp no)
  (fields_autoplaced yes)
  (property "Reference" "#PWR089" (at 97.79 143.51 0) (effects (font (size 1.27 1.27)) (hide yes)))
  (property "Value" "GND" (at 97.79 142.24 0) (effects (font (size 1.27 1.27))))
  (property "Footprint" "" (at 97.79 137.16 0) (effects (font (size 1.27 1.27)) (hide yes)))
  (property "Datasheet" "" (at 97.79 137.16 0) (effects (font (size 1.27 1.27)) (hide yes)))
  (property "Description" "" (at 97.79 137.16 0) (effects (font (size 1.27 1.27)) (hide yes)))
  (pin "1"))
 (symbol
  (lib_id "LED:WS2812B-2020")
  (at 153.67 127 0)
  (unit 1)
  (exclude_from_sim no)
  (in_bom yes)
  (on_board yes)
  (dnp no)
  (fields_autoplaced yes)
  (property "Reference" "D13" (at 167.64 120.6814 0) (effects (font (size 1.27 1.27))))
  (property "Value" "WS2812B-2020" (at 167.64 123.2214 0) (effects (font (size 1.27 1.27))))
  (property "Footprint" "LED_SMD:LED_WS2812B-2020_PLCC4_2.0x2.0mm" (at 154.94 134.62 0) (effects (font (size 1.27 1.27)) (justify left top) (hide yes)))
  (property "Datasheet" "https://cdn-shop.adafruit.com/product-files/4684/4684_WS2812B-2020_V1.3_EN.pdf" (at 156.21 136.525 0) (effects (font (size 1.27 1.27)) (justify left top) (hide yes)))
  (property "Description" "RGB LED with integrated controller, 2.0 x 2.0 mm, 12 mA" (at 153.67 127 0) (effects (font (size 1.27 1.27)) (hide yes)))
  (property "LCSC Part #" "C965555" (at 153.67 127 0) (effects (font (size 1.27 1.27)) (hide yes)))
  (property "MF" "Worldsemi" (at 153.67 127 0) (effects (font (size 1.27 1.27)) (hide yes)))
  (property "MF PN" "WS2812B-2020" (at 153.67 127 0) (effects (font (size 1.27 1.27)) (hide yes)))
  (property "Vendor" "LCSC" (at 153.67 127 0) (effects (font (size 1.27 1.27)) (hide yes)))
  (pin "2")
  (pin "4")
  (pin "1")
  (pin "3"))
 (symbol
  (lib_id "power:+5V")
  (at 241.3 50.8 0)
  (unit 1)
  (exclude_from_sim no)
  (in_bom yes)
  (on_board yes)
  (dnp no)
  (fields_autoplaced yes)
  (property "Reference" "#PWR084" (at 241.3 54.61 0) (effects (font (size 1.27 1.27)) (hide yes)))
  (property "Value" "+5V" (at 241.3 45.72 0) (effects (font (size 1.27 1.27))))
  (property "Footprint" "" (at 241.3 50.8 0) (effects (font (size 1.27 1.27)) (hide yes)))
  (property "Datasheet" "" (at 241.3 50.8 0) (effects (font (size 1.27 1.27)) (hide yes)))
  (property "Description" "Power symbol creates a global label with name \"+5V\"" (at 241.3 50.8 0) (effects (font (size 1.27 1.27)) (hide yes)))
  (pin "1"))
 (symbol
  (lib_id "LED:WS2812B-2020")
  (at 97.79 127 0)
  (unit 1)
  (exclude_from_sim no)
  (in_bom yes)
  (on_board yes)
  (dnp no)
  (fields_autoplaced yes)
  (property "Reference" "D11" (at 111.76 120.6814 0) (effects (font (size 1.27 1.27))))
  (property "Value" "WS2812B-2020" (at 111.76 123.2214 0) (effects (font (size 1.27 1.27))))
  (property "Footprint" "LED_SMD:LED_WS2812B-2020_PLCC4_2.0x2.0mm" (at 99.06 134.62 0) (effects (font (size 1.27 1.27)) (justify left top) (hide yes)))
  (property "Datasheet" "https://cdn-shop.adafruit.com/product-files/4684/4684_WS2812B-2020_V1.3_EN.pdf" (at 100.33 136.525 0) (effects (font (size 1.27 1.27)) (justify left top) (hide yes)))
  (property "Description" "RGB LED with integrated controller, 2.0 x 2.0 mm, 12 mA" (at 97.79 127 0) (effects (font (size 1.27 1.27)) (hide yes)))
  (property "LCSC Part #" "C965555" (at 97.79 127 0) (effects (font (size 1.27 1.27)) (hide yes)))
  (property "MF" "Worldsemi" (at 97.79 127 0) (effects (font (size 1.27 1.27)) (hide yes)))
  (property "MF PN" "WS2812B-2020" (at 97.79 127 0) (effects (font (size 1.27 1.27)) (hide yes)))
  (property "Vendor" "LCSC" (at 97.79 127 0) (effects (font (size 1.27 1.27)) (hide yes)))
  (pin "2")
  (pin "4")
  (pin "1")
  (pin "3"))
 (symbol
  (lib_id "LED:WS2812B-2020")
  (at 125.73 127 0)
  (unit 1)
  (exclude_from_sim no)
  (in_bom yes)
  (on_board yes)
  (dnp no)
  (fields_autoplaced yes)
  (property "Reference" "D12" (at 139.7 120.6814 0) (effects (font (size 1.27 1.27))))
  (property "Value" "WS2812B-2020" (at 139.7 123.2214 0) (effects (font (size 1.27 1.27))))
  (property "Footprint" "LED_SMD:LED_WS2812B-2020_PLCC4_2.0x2.0mm" (at 127 134.62 0) (effects (font (size 1.27 1.27)) (justify left top) (hide yes)))
  (property "Datasheet" "https://cdn-shop.adafruit.com/product-files/4684/4684_WS2812B-2020_V1.3_EN.pdf" (at 128.27 136.525 0) (effects (font (size 1.27 1.27)) (justify left top) (hide yes)))
  (property "Description" "RGB LED with integrated controller, 2.0 x 2.0 mm, 12 mA" (at 125.73 127 0) (effects (font (size 1.27 1.27)) (hide yes)))
  (property "LCSC Part #" "C965555" (at 125.73 127 0) (effects (font (size 1.27 1.27)) (hide yes)))
  (property "MF" "Worldsemi" (at 125.73 127 0) (effects (font (size 1.27 1.27)) (hide yes)))
  (property "MF PN" "WS2812B-2020" (at 125.73 127 0) (effects (font (size 1.27 1.27)) (hide yes)))
  (property "Vendor" "LCSC" (at 125.73 127 0) (effects (font (size 1.27 1.27)) (hide yes)))
  (pin "2")
  (pin "4")
  (pin "1")
  (pin "3"))
 (symbol
  (lib_id "power:GND")
  (at 125.73 85.09 0)
  (unit 1)
  (exclude_from_sim no)
  (in_bom yes)
  (on_board yes)
  (dnp no)
  (fields_autoplaced yes)
  (property "Reference" "#PWR087" (at 125.73 91.44 0) (effects (font (size 1.27 1.27)) (hide yes)))
  (property "Value" "GND" (at 125.73 90.17 0) (effects (font (size 1.27 1.27))))
  (property "Footprint" "" (at 125.73 85.09 0) (effects (font (size 1.27 1.27)) (hide yes)))
  (property "Datasheet" "" (at 125.73 85.09 0) (effects (font (size 1.27 1.27)) (hide yes)))
  (property "Description" "" (at 125.73 85.09 0) (effects (font (size 1.27 1.27)) (hide yes)))
  (pin "1"))
 (symbol
  (lib_id "power:GND")
  (at 69.85 137.16 0)
  (unit 1)
  (exclude_from_sim no)
  (in_bom yes)
  (on_board yes)
  (dnp no)
  (fields_autoplaced yes)
  (property "Reference" "#PWR090" (at 69.85 143.51 0) (effects (font (size 1.27 1.27)) (hide yes)))
  (property "Value" "GND" (at 69.85 142.24 0) (effects (font (size 1.27 1.27))))
  (property "Footprint" "" (at 69.85 137.16 0) (effects (font (size 1.27 1.27)) (hide yes)))
  (property "Datasheet" "" (at 69.85 137.16 0) (effects (font (size 1.27 1.27)) (hide yes)))
  (property "Description" "" (at 69.85 137.16 0) (effects (font (size 1.27 1.27)) (hide yes)))
  (pin "1"))
 (symbol
  (lib_id "power:+3.3V")
  (at 97.79 116.84 0)
  (unit 1)
  (exclude_from_sim no)
  (in_bom yes)
  (on_board yes)
  (dnp no)
  (fields_autoplaced yes)
  (property "Reference" "#PWR094" (at 97.79 120.65 0) (effects (font (size 1.27 1.27)) (hide yes)))
  (property "Value" "+3.3V" (at 97.79 111.76 0) (effects (font (size 1.27 1.27))))
  (property "Footprint" "" (at 97.79 116.84 0) (effects (font (size 1.27 1.27)) (hide yes)))
  (property "Datasheet" "" (at 97.79 116.84 0) (effects (font (size 1.27 1.27)) (hide yes)))
  (property "Description" "Power symbol creates a global label with name \"+3.3V\"" (at 97.79 116.84 0) (effects (font (size 1.27 1.27)) (hide yes)))
  (pin "1"))
 (symbol
  (lib_id "LED:WS2812B-2020")
  (at 181.61 74.93 0)
  (unit 1)
  (exclude_from_sim no)
  (in_bom yes)
  (on_board yes)
  (dnp no)
  (fields_autoplaced yes)
  (property "Reference" "D7" (at 195.58 68.6114 0) (effects (font (size 1.27 1.27))))
  (property "Value" "WS2812B-2020" (at 195.58 71.1514 0) (effects (font (size 1.27 1.27))))
  (property "Footprint" "LED_SMD:LED_WS2812B-2020_PLCC4_2.0x2.0mm" (at 182.88 82.55 0) (effects (font (size 1.27 1.27)) (justify left top) (hide yes)))
  (property "Datasheet" "https://cdn-shop.adafruit.com/product-files/4684/4684_WS2812B-2020_V1.3_EN.pdf" (at 184.15 84.455 0) (effects (font (size 1.27 1.27)) (justify left top) (hide yes)))
  (property "Description" "RGB LED with integrated controller, 2.0 x 2.0 mm, 12 mA" (at 181.61 74.93 0) (effects (font (size 1.27 1.27)) (hide yes)))
  (property "LCSC Part #" "C965555" (at 181.61 74.93 0) (effects (font (size 1.27 1.27)) (hide yes)))
  (property "MF" "Worldsemi" (at 181.61 74.93 0) (effects (font (size 1.27 1.27)) (hide yes)))
  (property "MF PN" "WS2812B-2020" (at 181.61 74.93 0) (effects (font (size 1.27 1.27)) (hide yes)))
  (property "Vendor" "LCSC" (at 181.61 74.93 0) (effects (font (size 1.27 1.27)) (hide yes)))
  (pin "2")
  (pin "4")
  (pin "1")
  (pin "3"))
 (symbol
  (lib_id "LED:WS2812B-2020")
  (at 153.67 74.93 0)
  (unit 1)
  (exclude_from_sim no)
  (in_bom yes)
  (on_board yes)
  (dnp no)
  (fields_autoplaced yes)
  (property "Reference" "D5" (at 167.64 68.6114 0) (effects (font (size 1.27 1.27))))
  (property "Value" "WS2812B-2020" (at 167.64 71.1514 0) (effects (font (size 1.27 1.27))))
  (property "Footprint" "LED_SMD:LED_WS2812B-2020_PLCC4_2.0x2.0mm" (at 154.94 82.55 0) (effects (font (size 1.27 1.27)) (justify left top) (hide yes)))
  (property "Datasheet" "https://cdn-shop.adafruit.com/product-files/4684/4684_WS2812B-2020_V1.3_EN.pdf" (at 156.21 84.455 0) (effects (font (size 1.27 1.27)) (justify left top) (hide yes)))
  (property "Description" "RGB LED with integrated controller, 2.0 x 2.0 mm, 12 mA" (at 153.67 74.93 0) (effects (font (size 1.27 1.27)) (hide yes)))
  (property "LCSC Part #" "C965555" (at 153.67 74.93 0) (effects (font (size 1.27 1.27)) (hide yes)))
  (property "MF" "Worldsemi" (at 153.67 74.93 0) (effects (font (size 1.27 1.27)) (hide yes)))
  (property "MF PN" "WS2812B-2020" (at 153.67 74.93 0) (effects (font (size 1.27 1.27)) (hide yes)))
  (property "Vendor" "LCSC" (at 153.67 74.93 0) (effects (font (size 1.27 1.27)) (hide yes)))
  (pin "2")
  (pin "4")
  (pin "1")
  (pin "3"))
 (symbol
  (lib_id "power:GND")
  (at 153.67 137.16 0)
  (unit 1)
  (exclude_from_sim no)
  (in_bom yes)
  (on_board yes)
  (dnp no)
  (fields_autoplaced yes)
  (property "Reference" "#PWR098" (at 153.67 143.51 0) (effects (font (size 1.27 1.27)) (hide yes)))
  (property "Value" "GND" (at 153.67 142.24 0) (effects (font (size 1.27 1.27))))
  (property "Footprint" "" (at 153.67 137.16 0) (effects (font (size 1.27 1.27)) (hide yes)))
  (property "Datasheet" "" (at 153.67 137.16 0) (effects (font (size 1.27 1.27)) (hide yes)))
  (property "Description" "" (at 153.67 137.16 0) (effects (font (size 1.27 1.27)) (hide yes)))
  (pin "1"))
 (symbol
  (lib_id "power:GND")
  (at 69.85 85.09 0)
  (unit 1)
  (exclude_from_sim no)
  (in_bom yes)
  (on_board yes)
  (dnp no)
  (fields_autoplaced yes)
  (property "Reference" "#PWR085" (at 69.85 91.44 0) (effects (font (size 1.27 1.27)) (hide yes)))
  (property "Value" "GND" (at 69.85 90.17 0) (effects (font (size 1.27 1.27))))
  (property "Footprint" "" (at 69.85 85.09 0) (effects (font (size 1.27 1.27)) (hide yes)))
  (property "Datasheet" "" (at 69.85 85.09 0) (effects (font (size 1.27 1.27)) (hide yes)))
  (property "Description" "" (at 69.85 85.09 0) (effects (font (size 1.27 1.27)) (hide yes)))
  (pin "1"))
 (symbol
  (lib_id "power:+3.3V")
  (at 97.79 64.77 0)
  (unit 1)
  (exclude_from_sim no)
  (in_bom yes)
  (on_board yes)
  (dnp no)
  (fields_autoplaced yes)
  (property "Reference" "#PWR091" (at 97.79 68.58 0) (effects (font (size 1.27 1.27)) (hide yes)))
  (property "Value" "+3.3V" (at 97.79 59.69 0) (effects (font (size 1.27 1.27))))
  (property "Footprint" "" (at 97.79 64.77 0) (effects (font (size 1.27 1.27)) (hide yes)))
  (property "Datasheet" "" (at 97.79 64.77 0) (effects (font (size 1.27 1.27)) (hide yes)))
  (property "Description" "Power symbol creates a global label with name \"+3.3V\"" (at 97.79 64.77 0) (effects (font (size 1.27 1.27)) (hide yes)))
  (pin "1"))
 (symbol
  (lib_id "power:GND")
  (at 153.67 85.09 0)
  (unit 1)
  (exclude_from_sim no)
  (in_bom yes)
  (on_board yes)
  (dnp no)
  (fields_autoplaced yes)
  (property "Reference" "#PWR096" (at 153.67 91.44 0) (effects (font (size 1.27 1.27)) (hide yes)))
  (property "Value" "GND" (at 153.67 90.17 0) (effects (font (size 1.27 1.27))))
  (property "Footprint" "" (at 153.67 85.09 0) (effects (font (size 1.27 1.27)) (hide yes)))
  (property "Datasheet" "" (at 153.67 85.09 0) (effects (font (size 1.27 1.27)) (hide yes)))
  (property "Description" "" (at 153.67 85.09 0) (effects (font (size 1.27 1.27)) (hide yes)))
  (pin "1"))
 (symbol
  (lib_id "power:+3.3V")
  (at 181.61 116.84 0)
  (unit 1)
  (exclude_from_sim no)
  (in_bom yes)
  (on_board yes)
  (dnp no)
  (fields_autoplaced yes)
  (property "Reference" "#PWR0102" (at 181.61 120.65 0) (effects (font (size 1.27 1.27)) (hide yes)))
  (property "Value" "+3.3V" (at 181.61 111.76 0) (effects (font (size 1.27 1.27))))
  (property "Footprint" "" (at 181.61 116.84 0) (effects (font (size 1.27 1.27)) (hide yes)))
  (property "Datasheet" "" (at 181.61 116.84 0) (effects (font (size 1.27 1.27)) (hide yes)))
  (property "Description" "Power symbol creates a global label with name \"+3.3V\"" (at 181.61 116.84 0) (effects (font (size 1.27 1.27)) (hide yes)))
  (pin "1"))
 (symbol
  (lib_id "power:+3.3V")
  (at 234.95 54.61 0)
  (unit 1)
  (exclude_from_sim no)
  (in_bom yes)
  (on_board yes)
  (dnp no)
  (fields_autoplaced yes)
  (property "Reference" "#PWR082" (at 234.95 58.42 0) (effects (font (size 1.27 1.27)) (hide yes)))
  (property "Value" "+3.3V" (at 234.95 49.53 0) (effects (font (size 1.27 1.27))))
  (property "Footprint" "" (at 234.95 54.61 0) (effects (font (size 1.27 1.27)) (hide yes)))
  (property "Datasheet" "" (at 234.95 54.61 0) (effects (font (size 1.27 1.27)) (hide yes)))
  (property "Description" "Power symbol creates a global label with name \"+3.3V\"" (at 234.95 54.61 0) (effects (font (size 1.27 1.27)) (hide yes)))
  (pin "1"))
 (symbol
  (lib_id "LED:WS2812B-2020")
  (at 69.85 74.93 0)
  (unit 1)
  (exclude_from_sim no)
  (in_bom yes)
  (on_board yes)
  (dnp no)
  (fields_autoplaced yes)
  (property "Reference" "D2" (at 83.82 68.6114 0) (effects (font (size 1.27 1.27))))
  (property "Value" "WS2812B-2020" (at 83.82 71.1514 0) (effects (font (size 1.27 1.27))))
  (property "Footprint" "LED_SMD:LED_WS2812B-2020_PLCC4_2.0x2.0mm" (at 71.12 82.55 0) (effects (font (size 1.27 1.27)) (justify left top) (hide yes)))
  (property "Datasheet" "https://cdn-shop.adafruit.com/product-files/4684/4684_WS2812B-2020_V1.3_EN.pdf" (at 72.39 84.455 0) (effects (font (size 1.27 1.27)) (justify left top) (hide yes)))
  (property "Description" "RGB LED with integrated controller, 2.0 x 2.0 mm, 12 mA" (at 69.85 74.93 0) (effects (font (size 1.27 1.27)) (hide yes)))
  (property "LCSC Part #" "C965555" (at 69.85 74.93 0) (effects (font (size 1.27 1.27)) (hide yes)))
  (property "MF" "Worldsemi" (at 69.85 74.93 0) (effects (font (size 1.27 1.27)) (hide yes)))
  (property "MF PN" "WS2812B-2020" (at 69.85 74.93 0) (effects (font (size 1.27 1.27)) (hide yes)))
  (property "Vendor" "LCSC" (at 69.85 74.93 0) (effects (font (size 1.27 1.27)) (hide yes)))
  (pin "2")
  (pin "4")
  (pin "1")
  (pin "3"))
 (symbol
  (lib_id "power:GND")
  (at 181.61 137.16 0)
  (unit 1)
  (exclude_from_sim no)
  (in_bom yes)
  (on_board yes)
  (dnp no)
  (fields_autoplaced yes)
  (property "Reference" "#PWR0100" (at 181.61 143.51 0) (effects (font (size 1.27 1.27)) (hide yes)))
  (property "Value" "GND" (at 181.61 142.24 0) (effects (font (size 1.27 1.27))))
  (property "Footprint" "" (at 181.61 137.16 0) (effects (font (size 1.27 1.27)) (hide yes)))
  (property "Datasheet" "" (at 181.61 137.16 0) (effects (font (size 1.27 1.27)) (hide yes)))
  (property "Description" "" (at 181.61 137.16 0) (effects (font (size 1.27 1.27)) (hide yes)))
  (pin "1")))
